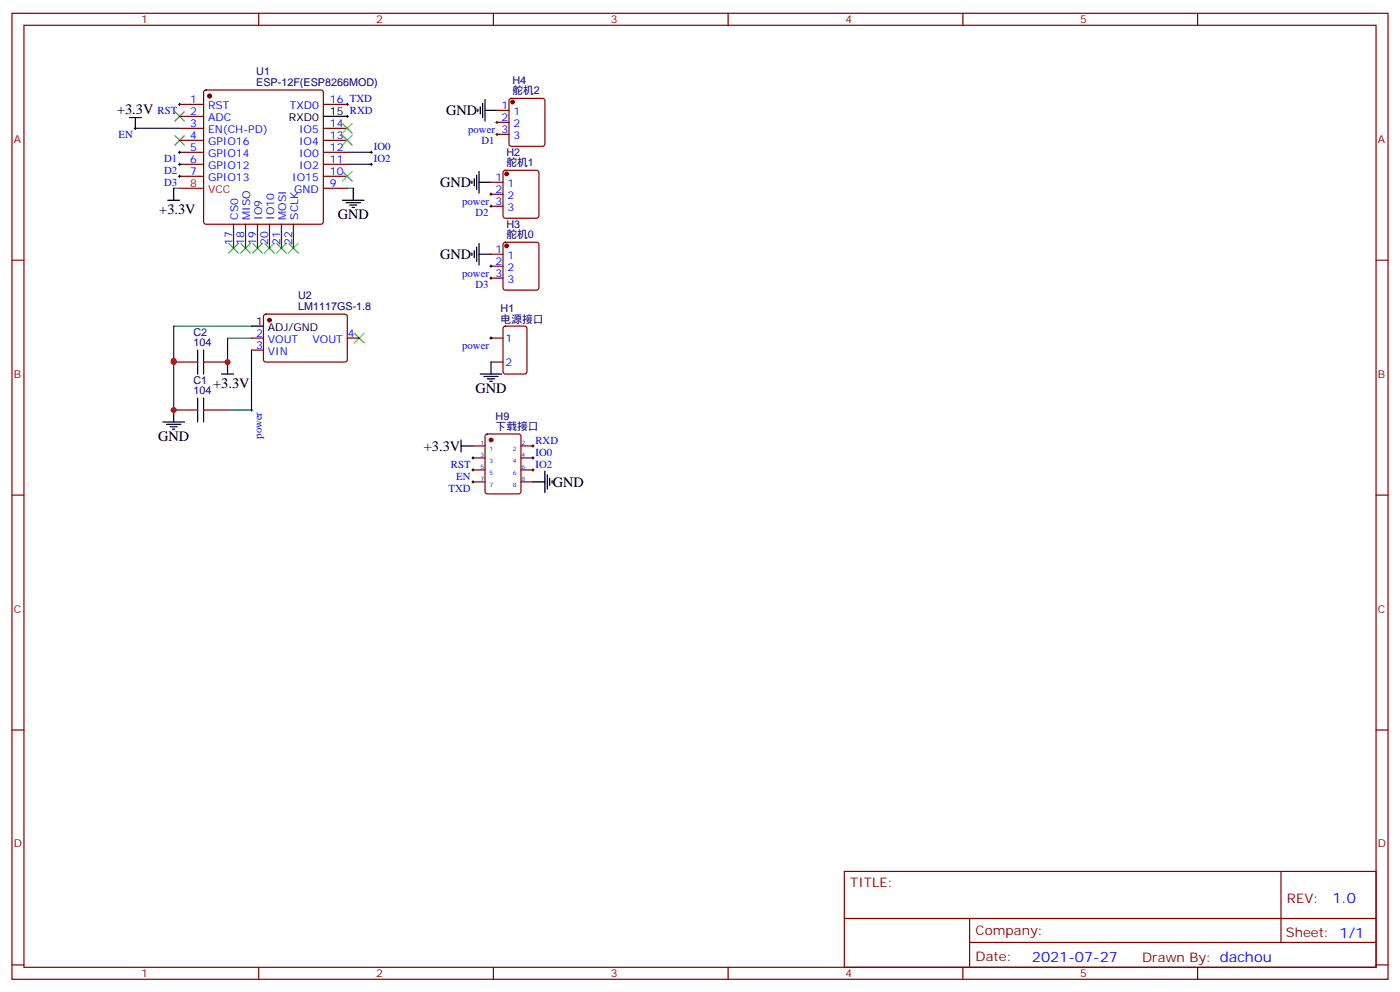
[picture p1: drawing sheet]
<svg xmlns="http://www.w3.org/2000/svg" width="412mm" height="292mm" viewBox="0 0 412 292" stroke-linecap="round" stroke-linejoin="round" font-family="sans-serif">
<g fill="none" stroke="#870000" stroke-width=".35">
<path d="M3.5 3.9h405.4v284.4h-405.4zM7.1 7.4h398.2v277.3h-398.2zM76.2 3.9v3.5M145.3 3.9v3.5M214.5 3.9v3.5M283.6 3.9v3.5M352.8 3.9v3.5M3.5 76.6h3.6M405.3 76.6h3.6M144.6 99.5h3.6M148.4 96.2l.5-.2h5.6l.7 .4v13l-.4 .6-5.9 .1-.7-.5v-12.9zM144.6 106.6h3.6"/>
<path d="M3.5 145.7h3.6M405.3 145.7h3.6M3.5 214.9h3.6M405.3 214.9h3.6M248.7 256.5h156.6v28.2h-156.6zM377.3 256.5v20.9M248.7 270.4h156.5M285.6 277.4h119.6M285.6 270.4v14.1M3.5 284h3.6M76.2 284.7v3.6M145.3 284.7v3.6"/>
<path d="M214.5 284.7v3.6M283.6 284.7v3.6M352.8 284.7v3.6M405.3 284h3.6"/>
</g>
<path d="M74.1 96h-22.9v10.6" fill="none" stroke="#008700" stroke-width=".35"/>
<path d="M58.2 103v7.1" fill="none" stroke="#000" stroke-width=".35"/>
<path d="M60 103v7.1z" fill="#f00" stroke="#000" stroke-width=".35"/>
<path d="M51.2 106.6h7M60 106.6h7" fill="none" stroke="#870000" stroke-width=".35"/>
<path d="M51.2 106.2v14.5" fill="none" stroke="#008700" stroke-width=".35"/>
<path d="M58.2 117.2v7" fill="none" stroke="#000" stroke-width=".35"/>
<path d="M60 117.2v7z" fill="#f00" stroke="#000" stroke-width=".35"/>
<g fill="none" stroke="#870000" stroke-width=".35">
<path d="M52.9 30.7h7.1M52.9 34.3h7.1M52.9 37.8h7.1M60.2 26.7l.5-.2h33.8l.5 .2 .2 .5v38.1l-.2 .5-.5 .2h-33.8l-.5-.2-.2-.5v-38.1zM95.2 30.7h7.1M95.2 37.8h7.1M146.4 32.5h3.5M146.4 36h3.5M146.4 39.5h3.5M150.2 29.2l.4-.2h9.2l.5 .2 .2 .5v12.7l-.2 .5-.5 .2h-9.2l-.5-.3-.2-.4v-12.7zM52.9 41.3h7.1M52.9 44.8h7.1"/>
<path d="M52.9 48.4h7.1M52.9 51.9h7.1M95.2 41.3h7.1M95.2 44.8h7.1M95.2 48.4h7.1M95.2 51.9h7.1M95.2 55.4h7.1M144.6 53.7h3.6M144.6 57.2h3.6M148.4 50.3l.5-.2h9.1l.5 .2 .2 .5v12.7l-.2 .5-.5 .2h-9.1l-.5-.2-.2-.5v-12.7zM68.8 66v7.1M72.3 66v7.1"/>
<path d="M75.8 66v7.1M79.4 66v7.1M82.9 66v7.1M86.4 66v7.1M144.6 74.8h3.6M144.6 78.4h3.6M144.6 60.7h3.6M148.4 71.5l.5-.2h9.1l.5 .2 .2 .5v12.7l-.2 .5-.5 .2h-9.1l-.5-.2-.2-.5v-12.7zM74.1 99.5h3.5M77.8 92.7l.5-.2h23.6l.4 .7-.1 12.9-.6 .5-23.6-.1-.4-.6v-12.7zM102.3 99.5h3.5M144.6 81.9h3.6"/>
<path d="M74.1 103h3.5M51.2 120.7h7M60 120.7h7M139.3 131.3h3.6M139.3 134.8h3.6M139.3 138.3h3.6M143.1 127.9l.5-.2h9.2l.6 .5 .1 16.5-.5 .6-9.4 .1-.7-.5v-16.5zM153.5 131.3h3.5M153.5 134.8h3.5M153.5 138.3h3.5M139.3 141.9h3.6M153.5 141.9h3.5"/>
</g>
<g fill="none" stroke="#3c3" stroke-width=".35">
<path d="M51.5 39.9l2.8 2.8M51.5 32.8l2.8 2.9M54.3 39.9l-2.8 2.8M54.3 32.8l-2.8 2.9M100.9 36.4l2.8 2.8M100.9 39.9l2.8 2.8M103.7 36.4l-2.8 2.8M103.7 39.9l-2.8 2.8M100.9 50.5l2.8 2.8M103.7 50.5l-2.8 2.8M67.4 71.6l2.8 2.9M70.2 71.6l-2.8 2.9"/>
<path d="M70.9 71.6l2.8 2.9M73.7 71.6l-2.8 2.9M74.4 71.6l2.9 2.9M77.3 71.6l-2.9 2.9M78 71.6l2.8 2.9M80.8 71.6l-2.8 2.9M81.5 71.6l2.8 2.9M84.3 71.6l-2.8 2.9M85 71.6l2.8 2.9M87.8 71.6l-2.8 2.9M104.4 98.1l2.8 2.8M107.2 98.1l-2.8 2.8"/>
</g>
<g fill="none" stroke="#000" stroke-width=".35">
<path d="M38.1 34.6h3.5M39.9 34.6v3.5M95.2 34.3h7.1M140.8 32.1v.7M141.5 31.4v2.1M142.2 30.4v4.2M142.9 32.5h3.5M142.9 29.3v6.4M49.4 58.9h3.5M51.2 55.4v3.5M100.9 58.9h6.3M102 59.7h4.2"/>
<path d="M104.1 55.4v3.5M139 53.3v.7M139.7 52.6v2.1M140.4 51.5v4.3M141.1 50.5v6.3M141.1 53.7h3.5M103 60.4h2.1M103.7 61.1h.7M139 74.5v.7M139.7 73.8v2.1M140.4 72.7v4.2M141.1 74.8h3.5"/>
<path d="M141.1 71.6v6.4M74.1 96h3.5M65.3 110.1h3.5M67 106.6v3.5M141.5 110.1h6.3M142.5 110.8h4.3M143.6 111.5h2.1M144.3 112.2h.7M144.6 106.6v3.5M48 124.2h6.3M49 124.9h4.3M50.1 125.6h2.1"/>
<path d="M50.8 126.3h.7M51.2 120.7v3.5M135.8 131.3h3.5M135.8 129.5v3.5M160.5 138.7v6.3M161.2 139.7v4.3M157 141.9h3.5M161.9 140.8v2.1M162.6 141.5v.7"/>
</g>
<g fill="none" stroke="#000" stroke-width=".29">
<path d="M39.5 37.8h.7M39.9 37.4v.7M52.6 30.7h.7M52.9 30.4v.7M102 30.7h.7M102 34.3h.7M102.3 30.4v.7M102.3 33.9v.7M146 39.5h.8M146 36h.8M146.4 35.7v.7M146.4 39.2v.7"/>
<path d="M52.6 48.4h.7M52.6 44.8h.7M52.6 51.9h.7M52.9 44.5v.7M52.9 48v.7M52.9 51.5v.7M109 48.4h.7M109 44.8h.7M109.4 44.5v.7M109.4 48v.7M144.3 57.2h.7M144.6 56.8v.7"/>
<path d="M144.3 60.7h.7M144.3 78.4h.7M144.6 60.4v.7M144.6 78v.7M144.3 81.9h.7M144.3 99.5h.7M144.6 81.5v.7M144.6 99.2v.7M73.7 120.7h.7M74.1 120.3v.7M139 138.3h.7M139 134.8h.7"/>
<path d="M139.3 134.4v.7M139.3 138v.7M156.6 138.3h.7M156.6 134.8h.7M156.6 131.3h.7M157 130.9v.7M157 134.4v.7M157 138v.7M139 141.9h.7M139.3 141.5v.7"/>
</g>
<path d="M52.9 37.8h-13v.3M51.2 55.4h1.7M102.3 48.4h7.1M102.3 44.8h7.1M102.3 55.4h1.8M74.1 99.5h-7.1v7.1M74.1 103v17.7h-7.1" fill="none" stroke="#008700" stroke-width=".35"/>
<g fill="#870000" stroke="#870000" stroke-width=".35">
<circle cx="79.4" cy="94.2" r=".53"/>
<circle cx="61.7" cy="28.3" r=".53"/>
<circle cx="149.2" cy="72.4" r=".53"/>
<circle cx="149.2" cy="51.2" r=".53"/>
<circle cx="151" cy="30" r=".53"/>
<circle cx="144.6" cy="129.5" r=".53"/>
</g>
<path d="M52.9 55.4h7.1" fill="none" stroke="#f00" stroke-width=".35"/>
<g fill="#c00">
<circle cx="51.2" cy="120.7" r=".88"/>
<circle cx="51.2" cy="106.6" r=".88"/>
<circle cx="51.2" cy="106.2" r=".88"/>
<circle cx="67" cy="106.6" r=".88"/>
</g>
<g font-size="4.2">
<text x="34.5" y="33.6">+3.3V</text>
<text x="131.4" y="33.9">GND</text>
<text x="129.7" y="55.1">GND</text>
<text x="46.9" y="63">+3.3V</text>
<text x="99.5" y="64.6">GND</text>
<text x="129.7" y="76.2">GND</text>
<text x="62.8" y="114.1">+3.3V</text>
<text x="140.1" y="115.7">GND</text>
<text x="46.6" y="129.9">GND</text>
<text x="124.9" y="132.7">+3.3V</text>
<text x="162.8" y="143.3">GND</text>
</g>
<g font-size="4.2" fill="#00f">
<text x="392.5" y="265.8">1.0</text>
<text x="304" y="283.1">2021-07-27</text>
</g>
<g font-size="3.9" fill="#800">
<text x="250.5" y="261.1">TITLE:</text>
<text x="379.1" y="265.8">REV:</text>
<text x="287.4" y="275.3">Company:</text>
<text x="378.7" y="275.9">Sheet: 1/1</text>
<text x="287.4" y="283">Date:</text>
<text x="336.4" y="283.1">Drawn By: dachou</text>
</g>
<g font-size="3.2" fill="#800">
<text x="41.6" y="6.9">1</text>
<text x="110.8" y="6.9">2</text>
<text x="179.9" y="6.9">3</text>
<text x="249.1" y="6.9">4</text>
<text x="318.2" y="6.9">5</text>
<text x="4.1" y="42">A</text>
<text x="405.9" y="42">A</text>
<text x="4.1" y="111.2">B</text>
<text x="405.9" y="111.2">B</text>
<text x="4.1" y="180.3">C</text>
<text x="405.9" y="180.3">C</text>
<text x="4.1" y="249.4">D</text>
<text x="405.9" y="249.4">D</text>
<text x="41.6" y="287.7">1</text>
<text x="110.8" y="287.7">2</text>
<text x="179.9" y="287.7">3</text>
<text x="249.1" y="287.7">4</text>
<text x="318.2" y="287.7">5</text>
</g>
<g font-size="3.2" fill="#000080">
<text x="75.5" y="22.2">U1</text>
<text x="75.5" y="25.4">ESP-12F(ESP8266MOD)</text>
<text x="150.9" y="27.7">舵机2</text>
<text x="150.9" y="24.7">H4</text>
<text x="149.2" y="45.8">H2</text>
<text x="149.2" y="48.9">舵机1</text>
<text x="149.2" y="70">舵机0</text>
<text x="149.2" y="67">H3</text>
<text x="87.8" y="88">U2</text>
<text x="87.8" y="91.2">LM1117GS-1.8</text>
<text x="147.5" y="94.9">电源接口</text>
<text x="147.5" y="91.7">H1</text>
<text x="57" y="102">104</text>
<text x="57" y="98.8">C2</text>
<text x="57" y="112.9">C1</text>
<text x="57" y="116.1">104</text>
<text x="146" y="123.7">H9</text>
<text x="146" y="126.7">下载接口</text>
</g>
<g font-size="3.2" fill="#00f">
<text x="46.4" y="33.6">RST</text>
<text x="56" y="30.4">1</text>
<text x="56" y="33.9">2</text>
<text x="61.3" y="32.1">RST</text>
<text x="61.3" y="35.7">ADC</text>
<text x="85.4" y="32.1">TXD0</text>
<text x="97.2" y="30.4">16 TXD</text>
<text x="147.7" y="32.1">1</text>
<text x="147.7" y="35.7">2</text>
<text x="151.2" y="33.9">1</text>
<text x="34.9" y="40.6">EN</text>
<text x="56" y="37.4">3</text>
<text x="56" y="41">4</text>
<text x="61.3" y="39.2">EN(CH-PD)</text>
<text x="88.1" y="39.2">IO5</text>
<text x="97.2" y="41">13</text>
<text x="97.2" y="37.4">14</text>
<text x="137.9" y="39.1">power 3</text>
<text x="151.2" y="37.4">2</text>
<text x="151.2" y="41">3</text>
<text x="48.3" y="47.7">D1</text>
<text x="56" y="44.5">5</text>
<text x="61.3" y="42.7">GPIO16</text>
<text x="61.3" y="46.2">GPIO14</text>
<text x="88.1" y="46.2">IO0</text>
<text x="88.1" y="42.7">IO4</text>
<text x="97.2" y="44.5">12</text>
<text x="110.1" y="44.2">IO0</text>
<text x="110.1" y="47.7">IO2</text>
<text x="141.8" y="42.4">D1</text>
<text x="48.3" y="51.2">D2</text>
<text x="56" y="48">6</text>
<text x="56" y="51.5">7</text>
<text x="61.3" y="49.8">GPIO12</text>
<text x="61.3" y="53.3">GPIO13</text>
<text x="86.1" y="53.3">IO15</text>
<text x="88.1" y="49.8">IO2</text>
<text x="97.2" y="51.5">10</text>
<text x="97.2" y="48">11</text>
<text x="146" y="53.3">1</text>
<text x="48.3" y="54.8">D3</text>
<text x="86.7" y="56.8">GND</text>
<text x="97.2" y="55.1">9</text>
<text x="146" y="56.8">2</text>
<text x="149.5" y="55.1">1</text>
<text x="149.5" y="58.6">2</text>
<text x="70.2" y="64.7" transform="rotate(-90 70.2 64.7)">CS0</text>
<text x="73.7" y="64.7" transform="rotate(-90 73.7 64.7)">MISO</text>
<text x="77.3" y="64.7" transform="rotate(-90 77.3 64.7)">IO9</text>
<text x="80.8" y="64.7" transform="rotate(-90 80.8 64.7)">IO10</text>
<text x="84.3" y="64.7" transform="rotate(-90 84.3 64.7)">MOSI</text>
<text x="87.8" y="64.7" transform="rotate(-90 87.8 64.7)">SCLK</text>
<text x="136.1" y="60.3">power 3</text>
<text x="140" y="63.6">D2</text>
<text x="149.5" y="62.1">3</text>
<text x="68.4" y="72" transform="rotate(-90 68.4 72)">17</text>
<text x="72" y="72" transform="rotate(-90 72 72)">18</text>
<text x="75.5" y="72" transform="rotate(-90 75.5 72)">19</text>
<text x="79" y="72" transform="rotate(-90 79 72)">20</text>
<text x="82.5" y="72" transform="rotate(-90 82.5 72)">21</text>
<text x="86.1" y="72" transform="rotate(-90 86.1 72)">22</text>
<text x="146" y="74.5">1</text>
<text x="146" y="78">2</text>
<text x="149.5" y="76.2">1</text>
<text x="136.1" y="81.4">power 3</text>
<text x="149.5" y="79.8">2</text>
<text x="149.5" y="83.3">3</text>
<text x="140" y="84.7">D3</text>
<text x="75.4" y="99.2">2</text>
<text x="78.9" y="100.9">VOUT</text>
<text x="92.1" y="100.9">VOUT</text>
<text x="102.5" y="99.2">4</text>
<text x="148.9" y="100.6">1</text>
<text x="75.4" y="102.7">3</text>
<text x="78.9" y="104.5">VIN</text>
<text x="136.1" y="102.6">power</text>
<text x="148.9" y="107.6">2</text>
<text x="77.2" y="129.2" transform="rotate(-90 77.2 129.2)">power</text>
<text x="157.7" y="130.7">RXD</text>
<text x="132.8" y="137.6">RST</text>
<text x="157.7" y="134.2">IO0</text>
<text x="157.7" y="137.7">IO2</text>
<text x="134.4" y="141.2">EN</text>
<text x="132.1" y="144.7">TXD</text>
</g>
<g font-size="3.2">
<text x="85.1" y="35.7">RXD0</text>
<text x="97.2" y="33.9">15 RXD</text>
<text x="75.4" y="95.6">1</text>
<text x="78.9" y="97.4">ADJ/GND</text>
</g>
<g font-size="3.2" fill="#f00">
<text x="56" y="55.1">8</text>
<text x="61.3" y="56.8">VCC</text>
</g>
<g font-size="1.8" fill="#00f">
<text x="141.6" y="130.9">1</text>
<text x="153.6" y="130.9">2</text>
<text x="141.6" y="134.4">3</text>
<text x="141.6" y="138">5</text>
<text x="144.2" y="132.7">1</text>
<text x="144.2" y="136.2">3</text>
<text x="151" y="132.7">2</text>
<text x="151" y="136.2">4</text>
<text x="153.6" y="134.4">4</text>
<text x="153.6" y="138">6</text>
<text x="141.6" y="141.5">7</text>
<text x="144.2" y="139.7">5</text>
<text x="144.2" y="143.3">7</text>
<text x="151" y="139.7">6</text>
<text x="151" y="143.3">8</text>
<text x="153.6" y="141.5">8</text>
</g>
</svg>
